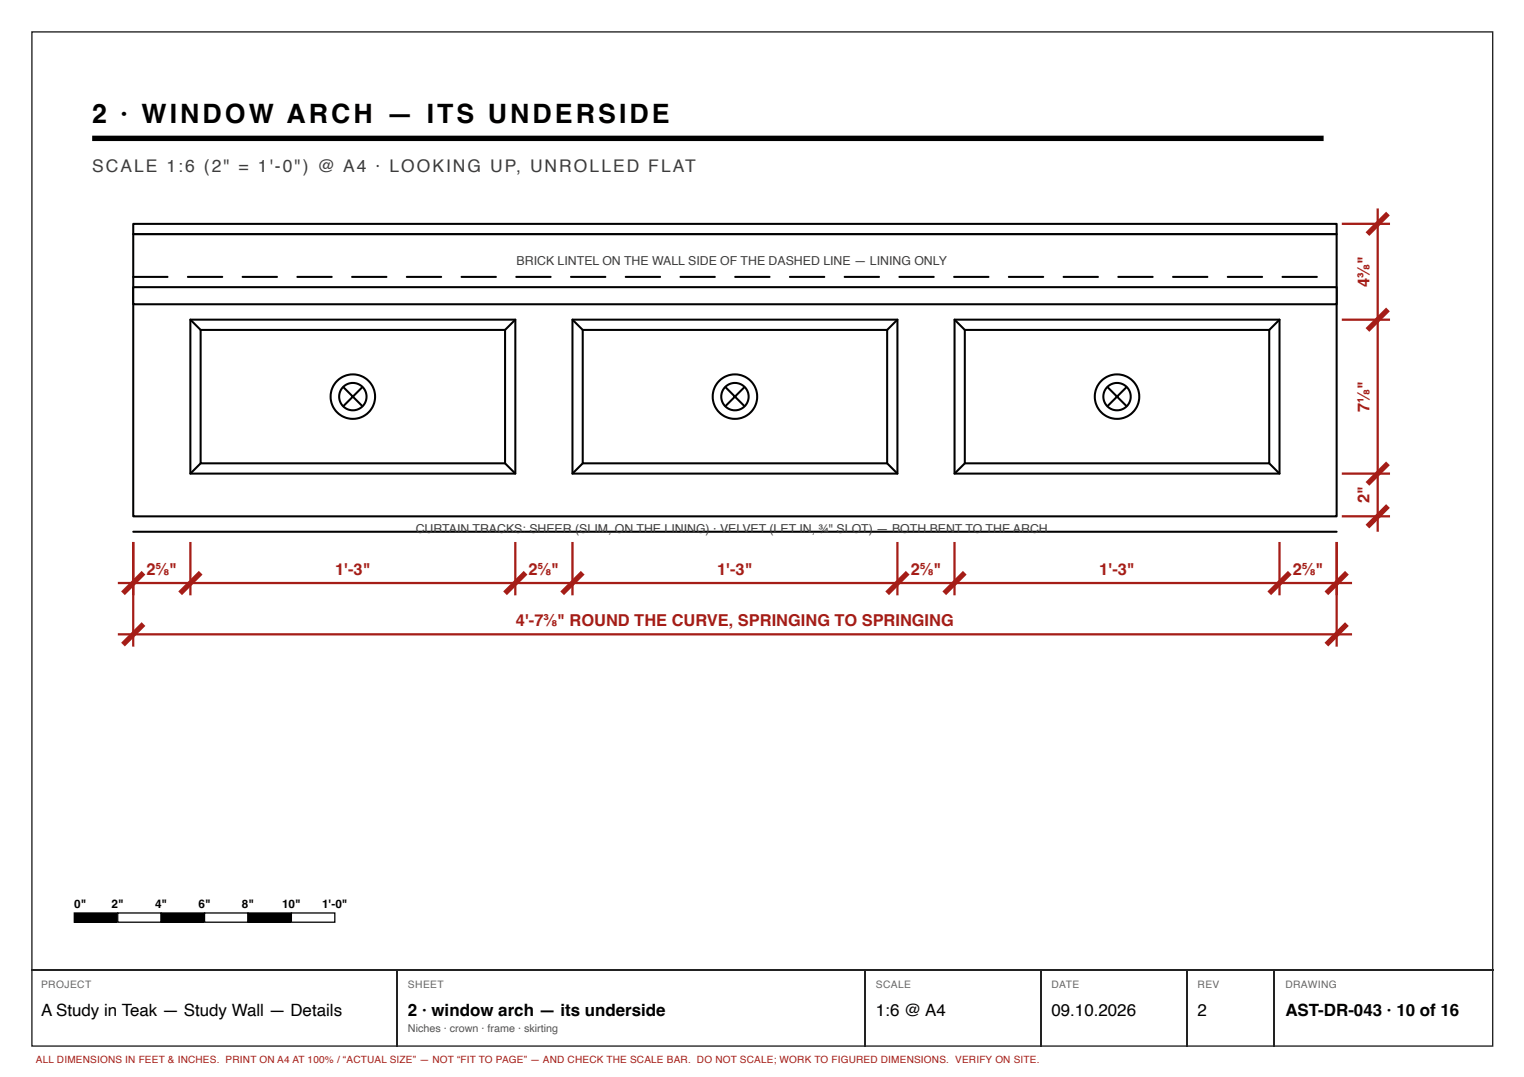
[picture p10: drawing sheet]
<svg xmlns="http://www.w3.org/2000/svg" width="297mm" height="210mm" viewBox="0 0 297 210" stroke-linecap="round" stroke-linejoin="round" font-family="sans-serif">
<path d="M6.2 6.2h284.7v197.7h-284.7z" fill="none" stroke="#222" stroke-width=".26"/>
<path d="M18 27h240" fill="none" stroke="#000" stroke-width="1" stroke-linecap="butt"/>
<g fill="none" stroke="#000" stroke-width=".4">
<path d="M26 43.6h234.5v57h-234.5zM37.1 62.3h63.3v30h-63.3zM37.1 62.3l2 2M39.1 64.3h59.3v26h-59.3zM100.4 62.3l-2 2M111.6 62.3h63.3v30h-63.3zM111.6 62.3l2 2M113.6 64.3h59.3v26h-59.3zM174.9 62.3l-2 2M186 62.3h63.4v30h-63.4zM186 62.3l2 2M188 64.3h59.4v26h-59.4z"/>
<path d="M249.4 62.3l-2 2M39.1 90.3l-2 2M98.4 90.3l2 2M113.6 90.3l-2 2M172.9 90.3l2 2M188 90.3l-2 2M247.4 90.3l2 2"/>
</g>
<circle cx="68.8" cy="77.3" r="4.3" fill="#fff"/>
<g fill="none" stroke="#000" stroke-width=".4">
<path d="M66.9 75.5l3.7 3.6M70.6 75.5l-3.7 3.6"/>
<circle cx="68.8" cy="77.3" r="4.3"/>
<circle cx="68.8" cy="77.3" r="2.67"/>
</g>
<circle cx="143.2" cy="77.3" r="4.3" fill="#fff"/>
<g fill="none" stroke="#000" stroke-width=".4">
<path d="M141.4 75.5l3.7 3.6M145.1 75.5l-3.7 3.6"/>
<circle cx="143.2" cy="77.3" r="4.3"/>
<circle cx="143.2" cy="77.3" r="2.67"/>
</g>
<circle cx="217.7" cy="77.3" r="4.3" fill="#fff"/>
<g fill="none" stroke="#000" stroke-width=".4">
<path d="M215.9 75.5l3.6 3.6M219.5 75.5l-3.6 3.6M26 103.6h234.5"/>
<circle cx="217.7" cy="77.3" r="4.3"/>
<circle cx="217.7" cy="77.3" r="2.67"/>
</g>
<path d="M25.8 53.8h6.8a.2 .2 0 0 1 .2 .2 .2 .2 0 0 1-.2 .2h-6.6l-.2-.2zM36.5 53.8h6.8a.2 .2 0 0 1 .2 .2 .2 .2 0 0 1-.2 .2h-6.7l-.2-.2zM47.2 53.8h6.8a.2 .2 0 0 1 .2 .2 .2 .2 0 0 1-.2 .2h-6.7l-.2-.2zM57.8 53.8h6.8a.2 .2 0 0 1 .2 .2 .2 .2 0 0 1-.2 .2h-6.6l-.2-.2zM68.5 53.8h6.8a.2 .2 0 0 1 .2 .2 .2 .2 0 0 1-.2 .2h-6.7l-.2-.2zM79.2 53.8h6.8a.2 .2 0 0 1 .2 .2 .2 .2 0 0 1-.2 .2h-6.7l-.2-.2zM89.8 53.8h6.8a.2 .2 0 0 1 .2 .2 .2 .2 0 0 1-.2 .2h-6.6l-.2-.2zM100.5 53.8h6.8a.2 .2 0 0 1 .2 .2 .2 .2 0 0 1-.2 .2h-6.7l-.2-.2zM111.2 53.8h6.8a.2 .2 0 0 1 .2 .2 .2 .2 0 0 1-.2 .2h-6.7l-.2-.2zM121.8 53.8h6.8a.2 .2 0 0 1 .2 .2 .2 .2 0 0 1-.2 .2h-6.6l-.2-.2zM132.5 53.8h6.8a.2 .2 0 0 1 .2 .2 .2 .2 0 0 1-.2 .2h-6.7l-.2-.2zM143.2 53.8h6.8a.2 .2 0 0 1 .2 .2 .2 .2 0 0 1-.2 .2h-6.7l-.2-.2zM153.8 53.8h6.8a.2 .2 0 0 1 .2 .2 .2 .2 0 0 1-.2 .2h-6.6l-.2-.2zM164.5 53.8h6.8a.2 .2 0 0 1 .2 .2 .2 .2 0 0 1-.2 .2h-6.7l-.2-.2zM175.2 53.8h6.8a.2 .2 0 0 1 .2 .2 .2 .2 0 0 1-.2 .2h-6.7l-.2-.2zM185.8 53.8h6.8a.2 .2 0 0 1 .2 .2 .2 .2 0 0 1-.2 .2h-6.6l-.2-.2zM196.5 53.8h6.8a.2 .2 0 0 1 .2 .2 .2 .2 0 0 1-.2 .2h-6.7l-.2-.2zM207.2 53.8h6.8a.2 .2 0 0 1 .2 .2 .2 .2 0 0 1-.2 .2h-6.7l-.2-.2zM217.8 53.8h6.8a.2 .2 0 0 1 .2 .2 .2 .2 0 0 1-.2 .2h-6.6l-.2-.2zM228.5 53.8h6.8a.2 .2 0 0 1 .2 .2 .2 .2 0 0 1-.2 .2h-6.7l-.2-.2zM239.2 53.8h6.8a.2 .2 0 0 1 .2 .2 .2 .2 0 0 1-.2 .2h-6.7l-.2-.2zM249.8 53.8h6.8a.2 .2 0 0 1 .2 .2 .2 .2 0 0 1-.2 .2h-6.6l-.2-.2z" fill="#000"/>
<path d="M26 45.6h234.5" fill="none" stroke="#000" stroke-width=".43"/>
<path d="M26 56h234.5v3.3h-234.5z" fill="#fff"/>
<path d="M26 56h234.5v3.3h-234.5z" fill="none" stroke="#000" stroke-width=".4"/>
<g fill="none" stroke="#a51d17" stroke-width=".44">
<path d="M261.5 43.6h9.4M268.5 40.6v63M261.5 62.3h9.4M261.5 92.3h9.4M23 113.6h240.5M26 105.6v20.4M37.1 105.6v10.4M100.4 105.6v10.4M111.6 105.6v10.4M174.9 105.6v10.4M186 105.6v10.4M249.4 105.6v10.4"/>
<path d="M260.5 105.6v20.4M261.5 100.6h9.4M23 123.6h240.5"/>
</g>
<g fill="none" stroke="#a51d17" stroke-width="1" stroke-linecap="butt">
<path d="M270.5 41.6l-4 4M270.5 60.3l-4 4M270.5 90.3l-4 4M270.5 98.6l-4 4M28 111.6l-4 4M39.1 111.6l-4 4M102.4 111.6l-4 4M113.6 111.6l-4 4M176.9 111.6l-4 4M188 111.6l-4 4M251.4 111.6l-4 4M262.5 111.6l-4 4"/>
<path d="M28 121.6l-4 4M262.5 121.6l-4 4"/>
</g>
<path d="M14.5 177.9h8.4v1.8h-8.4z" fill="#000"/>
<path d="M14.5 177.9h8.4v1.8h-8.4z" fill="none" stroke="#000" stroke-width=".25"/>
<path d="M22.9 177.9h8.5v1.8h-8.5z" fill="#fff"/>
<path d="M22.9 177.9h8.5v1.8h-8.5zM31.4 177.9h8.5v1.8h-8.5z" fill="none" stroke="#000" stroke-width=".25"/>
<path d="M31.4 177.9h8.5v1.8h-8.5z" fill="#000"/>
<path d="M39.9 177.9h8.4v1.8h-8.4z" fill="#fff"/>
<path d="M39.9 177.9h8.4v1.8h-8.4zM48.3 177.9h8.5v1.8h-8.5z" fill="none" stroke="#000" stroke-width=".25"/>
<path d="M48.3 177.9h8.5v1.8h-8.5z" fill="#000"/>
<path d="M56.8 177.9h8.5v1.8h-8.5z" fill="#fff"/>
<path d="M56.8 177.9h8.5v1.8h-8.5z" fill="none" stroke="#000" stroke-width=".25"/>
<path d="M6.1 189h284.9M77.4 189.2v14.8M168.7 189.2v14.8M202.8 189.2v14.8M231.4 189.2v14.8M248.3 189.2v14.8" fill="none" stroke="#222" stroke-width=".26"/>
<text font-size="5.2" x="18" y="24">2 · WINDOW ARCH — ITS UNDERSIDE</text>
<text font-size="3.4" fill="#3d3d3d" x="18" y="33.6">SCALE 1:6 (2&quot; = 1'-0&quot;) @ A4 · LOOKING UP, UNROLLED FLAT</text>
<g font-size="3.3">
<text x="8" y="197.9">A Study in Teak — Study Wall — Details</text>
<text x="79.5" y="197.9">2 · window arch — its underside</text>
<text x="170.7" y="197.9">1:6 @ A4</text>
<text x="204.9" y="197.9">09.10.2026</text>
<text x="233.4" y="197.9">2</text>
<text x="250.5" y="197.9">AST-DR-043 · 10 of 16</text>
</g>
<g font-size="3.2" fill="#a51d17">
<text x="266.9" y="55.9" transform="rotate(-90 266.9 55.9)">4⅜&quot;</text>
<text x="266.9" y="80.3" transform="rotate(-90 266.9 80.3)">7⅛&quot;</text>
<text x="266.9" y="98.1" transform="rotate(-90 266.9 98.1)">2&quot;</text>
<text x="28.5" y="112">2⅝&quot;</text>
<text x="65.3" y="112">1'-3&quot;</text>
<text x="103" y="112">2⅝&quot;</text>
<text x="139.8" y="112">1'-3&quot;</text>
<text x="177.5" y="112">2⅝&quot;</text>
<text x="214.2" y="112">1'-3&quot;</text>
<text x="252" y="112">2⅝&quot;</text>
<text x="100.5" y="122">4'-7⅜&quot; ROUND THE CURVE, SPRINGING TO SPRINGING</text>
</g>
<g font-size="2.4" fill="#3d3d3d">
<text x="100.7" y="51.6">BRICK LINTEL ON THE WALL SIDE OF THE DASHED LINE — LINING ONLY</text>
<text x="81" y="104">CURTAIN TRACKS: SHEER (SLIM, ON THE LINING) · VELVET (LET IN, ¾&quot; SLOT) — BOTH BENT TO THE ARCH</text>
</g>
<g font-size="2.3">
<text x="14.5" y="176.9">0&quot;</text>
<text x="21.8" y="176.9">2&quot;</text>
<text x="30.2" y="176.9">4&quot;</text>
<text x="38.7" y="176.9">6&quot;</text>
<text x="47.1" y="176.9">8&quot;</text>
<text x="55" y="176.9">10&quot;</text>
<text x="62.8" y="176.9">1'-0&quot;</text>
</g>
<text font-size="2.1" fill="#555" x="79.5" y="201.1">Niches · crown · frame · skirting</text>
<g font-size="2" fill="#666">
<text x="8" y="192.6">PROJECT</text>
<text x="79.5" y="192.6">SHEET</text>
<text x="170.7" y="192.6">SCALE</text>
<text x="204.9" y="192.6">DATE</text>
<text x="233.4" y="192.6">REV</text>
<text x="250.5" y="192.6">DRAWING</text>
</g>
<text font-size="1.9" fill="#a51d17" x="7" y="207.2">ALL DIMENSIONS IN FEET &amp; INCHES. PRINT ON A4 AT 100% / “ACTUAL SIZE” — NOT “FIT TO PAGE” — AND CHECK THE SCALE BAR. DO NOT SCALE; WORK TO FIGURED DIMENSIONS. VERIFY ON SITE.</text>
</svg>
